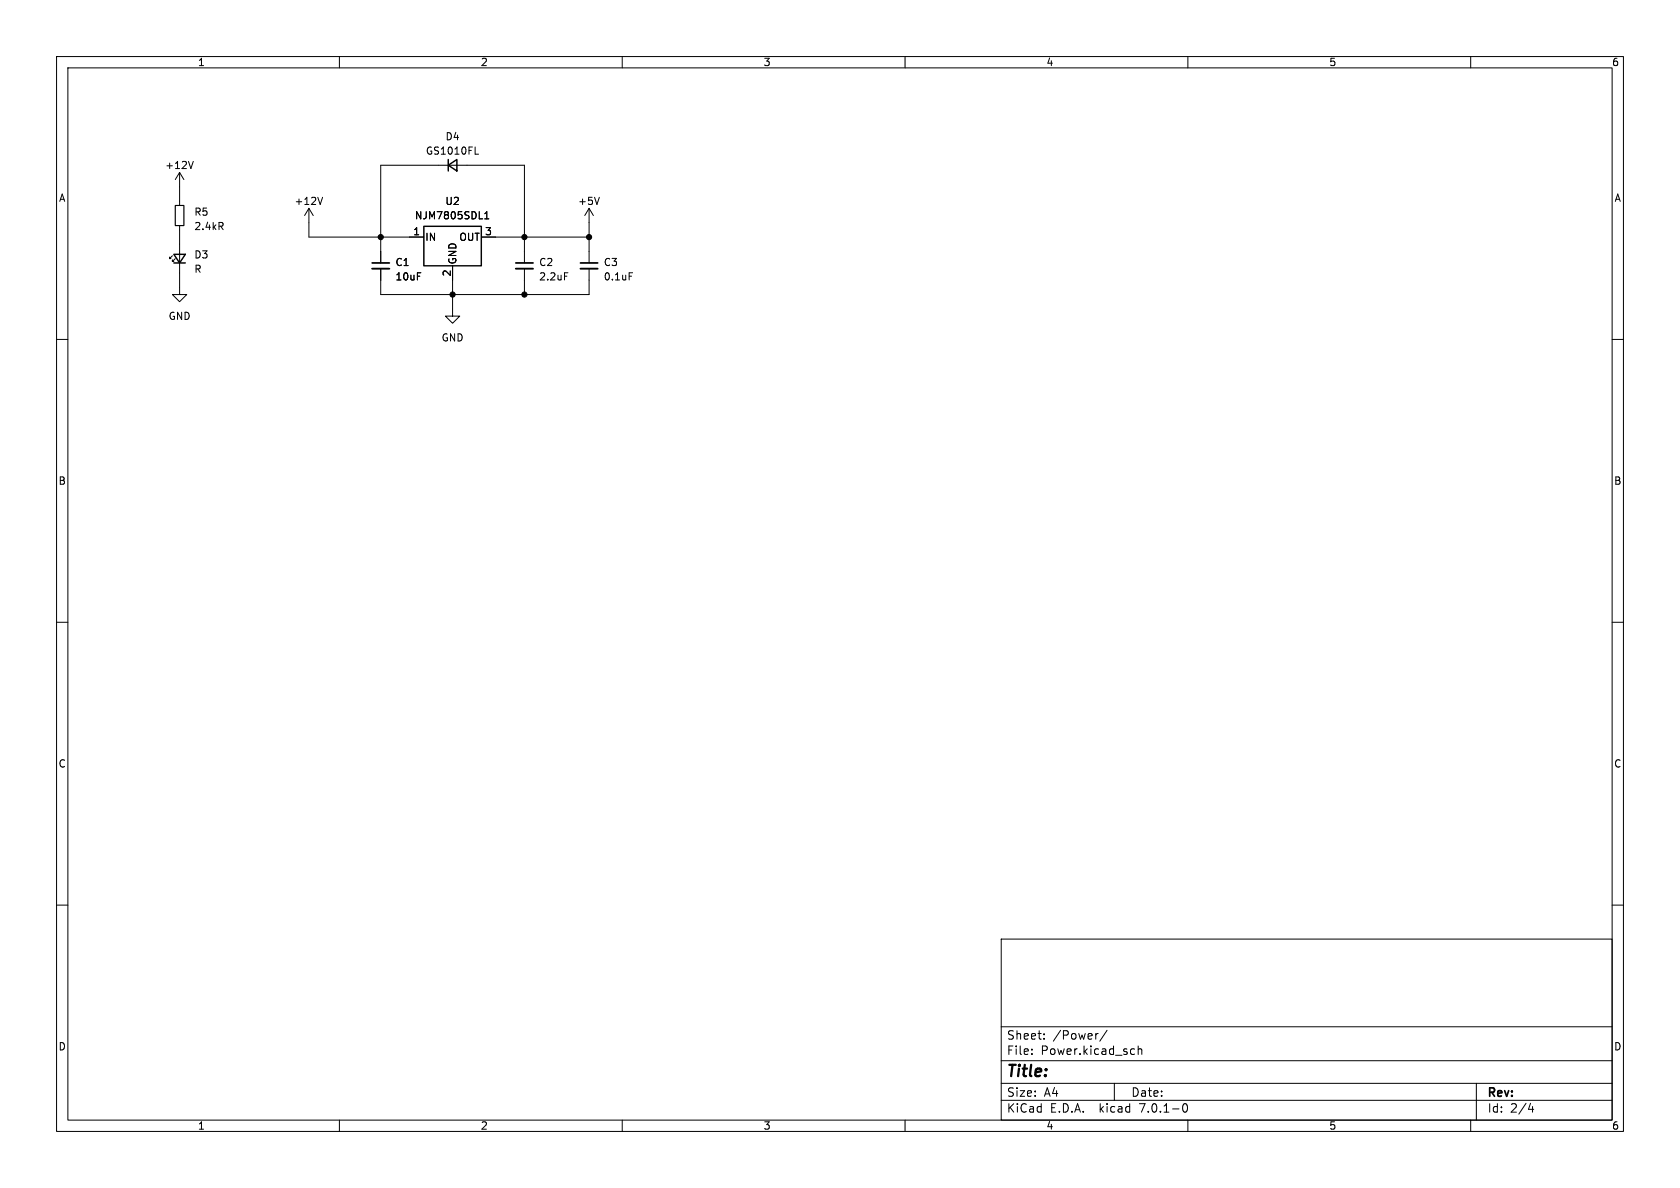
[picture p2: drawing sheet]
<svg xmlns="http://www.w3.org/2000/svg" width="297mm" height="210mm" viewBox="0 0 297 210" stroke-linecap="round" stroke-linejoin="round" font-family="sans-serif">
<g fill="none" stroke="#000" stroke-width=".18">
<path d="M10 10h277v190h-277zM12 12h273v186h-273zM60 10v2M110 10v2M160 10v2M210 10v2M260 10v2M31.7 39.9v12.2h1.3l-1.3 1.2-1.2-1.2h1.2M31.7 30.5v5.8M31.7 30.5l-.7 1.3M31.7 30.5l.8 1.3M34.2 28.5l-.5 1.3"/>
<path d="M54.6 36.8v5.1h20.3M54.6 36.8l.8 1.3M54.6 36.8l-.8 1.3M57 34.9l-.4 1.2M84 27.3h.6M85.7 38.7h.7M85.7 37.8l.4-.4v1.3M104.1 36.8l-.7 1.3M104.1 36.8v9.7M104.1 36.8l.8 1.3M106 34.9l-.5 1.2M10 60h2"/>
<path d="M30.5 45.2l-.5 .5v-.2v.2h.2M31 45.7l-.5 .5v-.2v.2h.2M67.3 46.5v-17.3h25.4v17.3M67.3 47.5v4.6h36.8v-4.6M80 47v8.9h1.3l-1.3 1.3-1.3-1.3h1.3M85.1 41.9h19M92.7 47.5v4.6M99.8 48.2h.6M111.2 48.2h.6M285 60h2M10 110h2M285 110h2"/>
<path d="M10 160h2M285 160h2M177 166h108v32h-108zM60 198v2M110 198v2M160 198v2M177 194.5h108M177 191.5h108M177 187.5h108M177 181.5h108M182.4 186.3v.1M182.4 185.5v.1"/>
<path d="M184.6 183.6v.1M184.6 182.8v.1M194 182.7h.1M195.7 182.1l-1.3 2M197 191.5v3M200.1 185.4l.5 .1M200.6 186.3l-.5 .1M201.2 185.5l.2-.1 .4 .1 .1 .9M201.2 184.9v1.5M209.2 195.2l.2-.1a.81 .81 0 0 1 .6 .6 .81 .81 0 0 1-.3 .8l-.1 .1a.81 .81 0 0 1-.4-1.4zM210 198v2M260 198v2"/>
<path d="M261 191.5v6.5M270.2 196.1h.9M270.9 195.6v1"/>
</g>
<path d="M65.8 47.5h3M91.2 47.5h3M102.6 47.5h3.1" fill="none" stroke="#000" stroke-width=".33"/>
<path d="M65.8 46.5h3M91.2 46.5h3M102.6 46.5h3.1" fill="none" stroke="#000" stroke-width=".3"/>
<path d="M79.2 29.2l1.6-1v2zM79.2 28.2v2M30.7 45h2.1l-1.1 1.5zM30.7 46.5h2.1M74.9 40h10.2v7h-10.2z" fill="none" stroke="#000" stroke-width=".25"/>
<path d="M31 36.3h1.5v3.6h-1.5z" fill="none" stroke="#000" stroke-width=".2"/>
<g fill="#000" stroke="#000" stroke-width=".18">
<circle cx="67.3" cy="41.9" r=".46"/>
<circle cx="80" cy="52.1" r=".46"/>
<circle cx="92.7" cy="41.9" r=".46"/>
<circle cx="92.7" cy="52.1" r=".46"/>
<circle cx="104.1" cy="41.9" r=".46"/>
</g>
<text font-size="2.8" x="178" y="190.8">Title:</text>
<g font-size="2.1">
<text x="178" y="183.9">Sheet:</text>
<text x="186.2" y="183.9">/Power/</text>
<text x="178" y="186.6">File:</text>
<text x="184" y="186.6">Power.kicad_sch</text>
<text x="178" y="196.8">KiCad</text>
<text x="178" y="194">Size:</text>
<text x="184.6" y="194">A4</text>
<text x="185.7" y="196.8">E.D.A.</text>
<text x="194.4" y="196.8">kicad</text>
<text x="200" y="194">Date:</text>
<text x="201.5" y="196.8">7.0.1-0</text>
<text x="263" y="194.2">Rev:</text>
<text x="263" y="196.8">Id:</text>
<text x="267" y="196.8">2/4</text>
</g>
<g font-size="1.8">
<text x="35" y="11.8">1</text>
<text x="85" y="11.8">2</text>
<text x="135" y="11.8">3</text>
<text x="185" y="11.8">4</text>
<text x="235" y="11.8">5</text>
<text x="285" y="11.8">6</text>
<text x="75.2" y="27.5">GS1010FL</text>
<text x="78.7" y="25">D4</text>
<text x="10.4" y="35.8">A</text>
<text x="29.1" y="30">+12V</text>
<text x="285.4" y="35.8">A</text>
<text x="34.3" y="38.3">R5</text>
<text x="34.3" y="40.8">2.4kR</text>
<text x="52" y="36.4">+12V</text>
<text x="73" y="41.7">1</text>
<text x="73.3" y="38.9">NJM7805SDL1</text>
<text x="78.7" y="36.4">U2</text>
<text x="85.7" y="41.7">3</text>
<text x="102.1" y="36.4">+5V</text>
<text x="34.3" y="45.8">D3</text>
<text x="69.9" y="47.2">C1</text>
<text x="75.2" y="42.7">IN</text>
<text x="80.8" y="46.7" transform="rotate(-90 80.8 46.7)">GND</text>
<text x="81.1" y="42.7">OUT</text>
<text x="95.3" y="47.2">C2</text>
<text x="106.7" y="47.2">C3</text>
<text x="34.3" y="48.4">R</text>
<text x="69.9" y="49.7">10uF</text>
<text x="79.8" y="48.9" transform="rotate(-90 79.8 48.9)">2</text>
<text x="95.3" y="49.7">2.2uF</text>
<text x="106.7" y="49.7">0.1uF</text>
<text x="29.8" y="56.7">GND</text>
<text x="78" y="60.5">GND</text>
<text x="10.3" y="85.8">B</text>
<text x="285.3" y="85.8">B</text>
<text x="10.3" y="135.8">C</text>
<text x="285.3" y="135.8">C</text>
<text x="10.3" y="185.8">D</text>
<text x="285.3" y="185.8">D</text>
<text x="35" y="199.8">1</text>
<text x="85" y="199.8">2</text>
<text x="135" y="199.8">3</text>
<text x="185" y="199.8">4</text>
<text x="235" y="199.8">5</text>
<text x="285" y="199.8">6</text>
</g>
</svg>
